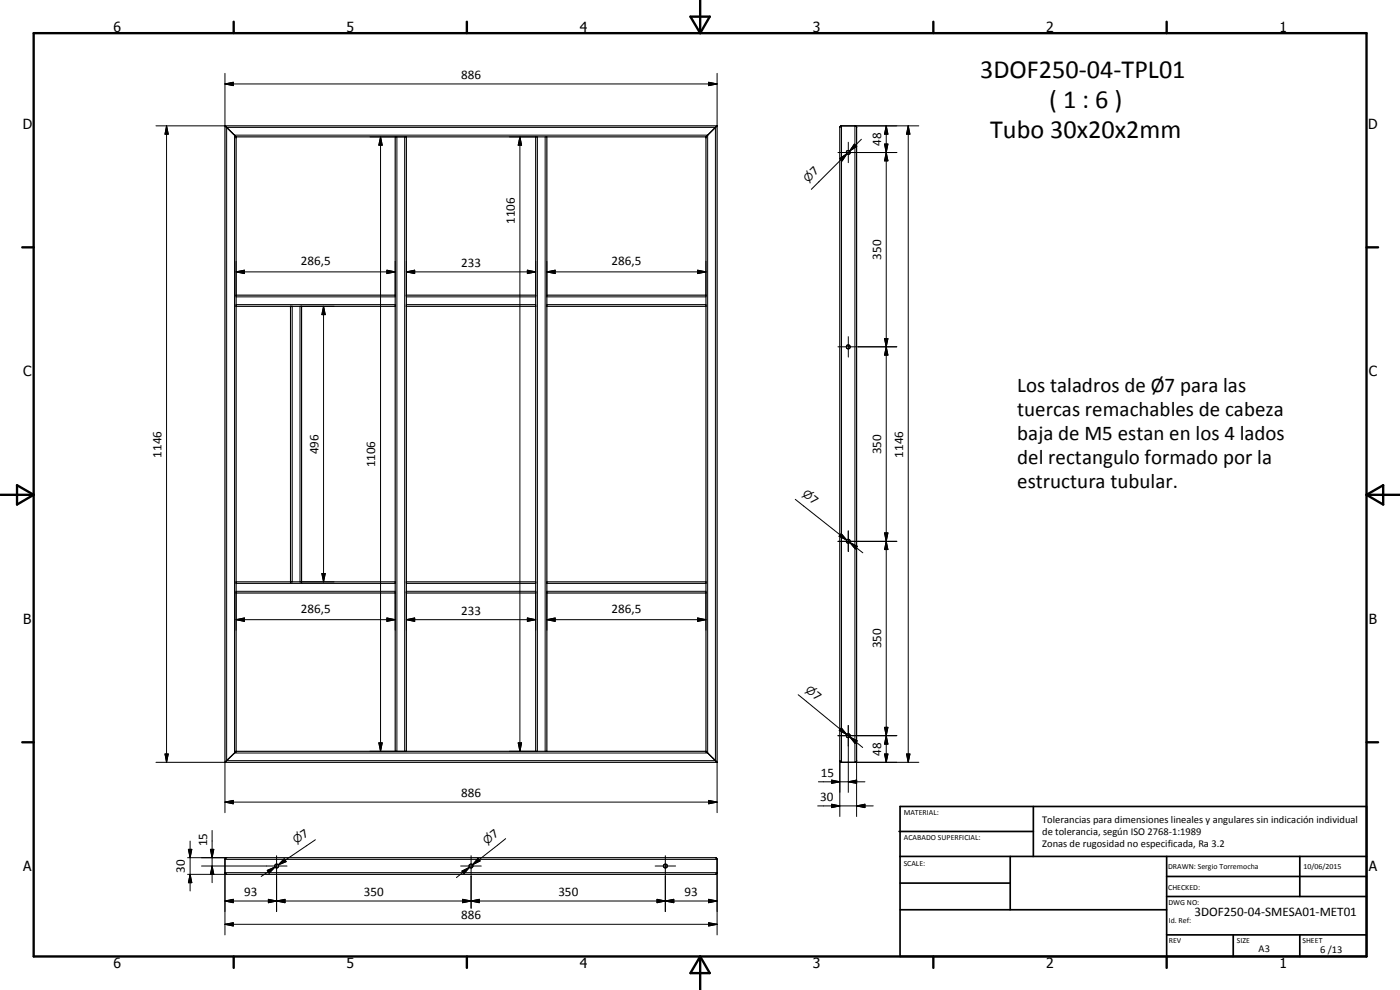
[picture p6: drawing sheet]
<svg xmlns="http://www.w3.org/2000/svg" width="420mm" height="297mm" viewBox="0 0 420 297" stroke-linecap="round" stroke-linejoin="round" font-family="sans-serif">
<g fill="none" stroke="#000" stroke-width=".35">
<path d="M67.5 37.8h147.7M67.5 37.8v190.9M67.6 37.8l3.2 3.2M215.2 37.8l-3.3 3.3M215.2 37.8v190.9M252.1 38l.3-.2h4.3l.4 .3v190.2l-.4 .4h-4.3l-.4-.5zM70.8 41l.1 .1M70.9 41.1h141M70.9 41.1v184.3M118.6 41.1v184.3M122 41.1v184.3M160.8 41.1v184.3"/>
<path d="M164.1 41.1v184.3M211.9 41.1v184.3M70.9 91.9h47.7M70.9 88.6h47.7M87.2 91.9v82.7M90.5 91.9v82.7M122 91.9h38.8M122 88.6h38.8M164.1 91.9h47.8M164.1 88.6h47.8M70.9 174.6h47.7M70.9 177.9h47.7"/>
<path d="M122 174.6h38.8M122 177.9h38.8M164.1 174.6h47.8M164.1 177.9h47.8M67.5 228.7h147.7M70.8 225.5l-3.2 3.2M70.9 225.4l-.1 .1M70.9 225.4h141M211.9 225.4l3.3 3.3M67.7 257.5l147.1-.2 .4 .6v3.9l-.5 .5h-146.7l-.5-.5v-3.9z"/>
<circle cx="254.6" cy="45.7" r=".59"/>
<circle cx="254.6" cy="104.1" r=".61"/>
<circle cx="254.6" cy="162.4" r=".6"/>
<circle cx="254.6" cy="220.8" r=".6"/>
<circle cx="83" cy="259.8" r=".59"/>
<circle cx="141.4" cy="259.8" r=".59"/>
<circle cx="199.7" cy="259.8" r=".58"/>
</g>
<g fill="#000">
<circle cx="70.9" cy="41.1" r=".18"/>
<circle cx="211.9" cy="41.1" r=".18"/>
<circle cx="87.2" cy="91.9" r=".18"/>
<circle cx="90.5" cy="91.9" r=".18"/>
<circle cx="87.2" cy="174.6" r=".18"/>
<circle cx="90.5" cy="174.6" r=".18"/>
<circle cx="70.9" cy="225.4" r=".18"/>
<circle cx="211.9" cy="225.4" r=".18"/>
</g>
<g fill="none" stroke="#000" stroke-width=".3">
<path d="M50 37.8l.5 2.5h-1zM50 37.8v190.9M67.5 25.2l2.5-.5v1zM67.5 25.2h147.7M67.5 22v15.8h-20.7M68 38.2h146.7v190h-146.7zM212.7 24.7l2.5 .5-2.5 .5zM215.2 22v15.8M252.5 37.8v190.9M266 37.8l.5 2.5h-1zM266 37.8v190.9M272.6 37.8l.5 2.5h-1z"/>
<path d="M272.6 37.8v190.9M275.7 37.8h-19.1v190.9h19.1M70.4 40.6h142v185.3h-142zM111 41.1h11M114.2 41.1l.5 2.5h-1zM114.2 41.1v184.3M119.1 41.1v184.3M121.4 41.1v184.3M152.9 41.1h7.9M156 41.1l.5 2.5h-1zM156 41.1v184.3M161.3 41.1v184.3"/>
<path d="M163.6 41.1v184.3M251.5 45.8h17.6M252 47.5l2.2-1.4-1.4 2.2zM254.2 46.1l-10.7 10.7M254.6 42.7v6.1M256.4 43.2l.7 .7-2.1 1.4zM258.5 41.8l-3.5 3.5M265.5 43.2h1l-.5 2.6zM265.5 43.2h1l-1 5.1h1zM266 45.8l.5 2.5h-1zM70.9 78.4v10.2M118.6 78.4v10.2"/>
<path d="M122 78.4v10.2M160.8 78.4v10.2M164.1 78.4v10.2M211.9 78.4v10.2M70.9 81.6l2.5-.5v1zM70.9 91.4h47.7M70.9 89.1h47.7M70.9 81.6h47.7M87.7 91.9v82.7M90 91.9v82.7M90.5 91.9h9.8M97.1 91.9l.5 2.5h-1z"/>
<path d="M97.1 91.9v82.7M116.1 81.1l2.5 .5-2.5 .5zM122 81.6l2.4-.5v1zM122 91.4h38.8M122 89.1h38.8M122 81.6h38.8M158.3 81.1l2.5 .5-2.5 .5zM164.1 81.6l2.5-.5v1zM164.1 91.4h47.8M164.1 89.1h47.8M164.1 81.6h47.8M209.4 81.1l2.5 .5-2.5 .5z"/>
<path d="M251.5 104.1h17.6M254.6 101v6.1M265.5 101.6h1l-.5 2.5zM266 104.1l.5 2.5h-1zM238.7 149.8l15.4 12.3M254.6 159.3v6.2M265.5 159.9h1l-.5 2.5zM70.9 175h47.7M70.9 177.4h47.7M70.9 177.9v11.2M90.5 174.6h9.8M96.6 172.1h1l-.5 2.5z"/>
<path d="M118.6 177.9v11.2M122 175h38.8M164.1 175h47.8M164.1 177.4h47.8M164.1 177.9v11.2M211.9 177.9v11.2M251.5 162.4h17.6M252.2 160.5l1.9 1.6M252.5 160.1l1.6 2-2.3-1.2zM255 162.8l2.3 1.1-.6 .8zM255 162.8l3.9 3.1M266 162.4l.5 2.5h-1z"/>
<path d="M70.9 185.9l2.5-.5v1zM70.9 185.9h47.7M116.1 185.4l2.5 .5-2.5 .5zM122 185.9l2.4-.5v1zM122 189.1v-11.7h38.8v11.7M122 185.9h38.8M158.3 185.4l2.5 .5-2.5 .5zM164.1 185.9l2.5-.5v1zM164.1 185.9h47.8M209.4 185.4l2.5 .5-2.5 .5zM239.6 208.4l14.5 12M252.2 218.8l1.9 1.6"/>
<path d="M252.5 218.4l1.6 2-2.2-1.2zM254.6 217.7v20M265.5 218.2h1l-.5 2.5zM265.5 218.2l1 5.1h-1l1-5.1zM46.8 228.7h20.7v15.1M49.5 226.2h1l-.5 2.5zM111 225.4h11M113.7 222.9h1l-.5 2.5zM152.9 225.4h7.9M155.5 222.9h1l-.5 2.5zM215.2 228.7v15.1M245.6 234.6h14"/>
<path d="M249.6 234.1l2.4 .5-2.4 .4zM251.5 220.7h17.6M252 228.2v16.8M254.6 234.6l2.5-.5v.9zM255 221.1l2.2 1.2-.6 .8zM255 221.1l3.9 3.2M257.1 228.2v16.8M257.1 234.1l-2.5 .5 2.5 .4M265.5 226.2h1l-.5 2.5zM266 220.7l.5 2.6h-1zM272.1 226.2h1l-.5 2.5zM56.3 257.3h11.7"/>
<path d="M56.5 254.8h1.1l-.5 2.5zM57.1 252.3v15M60.5 259.8h25.6M63.1 254.8h1.1l-.5 2.5zM63.7 259.8l.5 2.5h-1.1zM63.7 249.2v15.6M67.5 240.7l2.5-.5v1zM67.5 257.9h147.7M67.5 240.7h147.7M83 256.8v16.7M85.3 257.7l.6 .8-2.4 1zM94.6 252l-11.1 7.5"/>
<path d="M138.2 259.8h6.2M141.4 256.8v15.7M143.5 257.6l.6 .7-2.3 1.2zM143.8 257.9l-2 1.6M151.8 251.6l-10 7.9M196.6 259.8h6.2M199.7 256.8v16.7M212.7 240.2l2.5 .5-2.5 .5zM245.4 241.8h16.7M249.6 241.3l2.4 .5-2.4 .5zM257.1 241.8l2.5-.5v1zM56.3 262.3h11.7"/>
<path d="M57.1 262.3l.5 2.5h-1.1zM63.1 262.3l.6-2.5 .5 2.5M67.5 270.3l2.5-.5v1zM67.5 277.3l2.5-.4v.9zM67.5 270.3h147.7M67.5 277.3h147.7M80.2 261.2l2.3-1.1-1.7 1.9zM80.5 269.8l2.5 .5-2.5 .5zM82.5 260.1l-4.1 2.9M83 270.3l2.5-.5v1zM138.6 261.4l2.3-1.2-1.6 1.9zM138.8 269.8l2.6 .5-2.6 .5z"/>
<path d="M140.9 260.2l-3.9 3.1M141.4 270.3l2.4-.5v1zM197.2 269.8l2.5 .5-2.5 .5zM199.7 270.3l2.5-.5v1zM212.7 269.8l2.5 .5-2.5 .5zM212.7 276.9l2.5 .4-2.5 .5zM67.5 280.5v-18.7h147.7v18.7"/>
</g>
<g fill="none" stroke="#000" stroke-width=".71">
<path d="M10.1 9.9h400v277.1h-400zM70.1 6.5v3.4M140.1 6.5v3.4M207.2 5h5.8l-2.9 4.9zM210.1 0v9.9M280.1 6.5v3.4M350.1 6.5v3.4M6.7 74.2h3.4M410.1 74.2h3.5M.1 148.5h10M5.1 145.6l5 2.9-5 2.9zM410.1 148.5h10"/>
<path d="M410.1 148.5l5-2.9v5.8zM6.7 222.7h3.4M410.1 222.7h3.5M70.1 287v3.4M140.1 287v3.4M210.1 287v10M210.1 287l2.9 5h-5.8zM280.1 287v3.4M350.1 287v3.4"/>
</g>
<g fill="none" stroke="#000" stroke-width=".51">
<path d="M269.8 249.5h40.3M270.1 242h140v45h-140zM270.1 257h140M303.2 257v16M310.1 242v15M350.1 257v30M390.1 257v12M270.1 265h33.1M270.1 273h80M350.1 269h60M350.1 263h60M350.1 280.5h60"/>
<path d="M370.1 280.5v6.5M390.1 280.5v6.5"/>
</g>
<g fill="#000">
<path d="M67.5 25.2l2.5-.5v1zM212.7 24.7l2.5 .5-2.5 .5zM50 37.8l.5 2.5h-1zM114.2 41.1l.5 2.5h-1zM156 41.1l.5 2.5h-1zM252 47.5l2.2-1.4-1.4 2.2zM256.4 43.2l.7 .7-2.1 1.4zM265.5 43.2h1l-.5 2.6zM266 45.8l.5 2.5h-1zM266 37.8l.5 2.5h-1zM272.6 37.8l.5 2.5h-1zM70.9 81.6l2.5-.5v1z"/>
<path d="M97.1 91.9l.5 2.5h-1zM116.1 81.1l2.5 .5-2.5 .5zM122 81.6l2.4-.5v1zM158.3 81.1l2.5 .5-2.5 .5zM164.1 81.6l2.5-.5v1zM209.4 81.1l2.5 .5-2.5 .5zM265.5 101.6h1l-.5 2.5zM266 104.1l.5 2.5h-1zM265.5 159.9h1l-.5 2.5zM96.6 172.1h1l-.5 2.5zM252.5 160.1l1.6 2-2.3-1.2zM255 162.8l2.3 1.1-.6 .8z"/>
<path d="M266 162.4l.5 2.5h-1zM70.9 185.9l2.5-.5v1zM116.1 185.4l2.5 .5-2.5 .5zM122 185.9l2.4-.5v1zM158.3 185.4l2.5 .5-2.5 .5zM164.1 185.9l2.5-.5v1zM209.4 185.4l2.5 .5-2.5 .5zM252.5 218.4l1.6 2-2.2-1.2zM265.5 218.2h1l-.5 2.5zM49.5 226.2h1l-.5 2.5zM113.7 222.9h1l-.5 2.5zM155.5 222.9h1l-.5 2.5z"/>
<path d="M249.6 234.1l2.4 .5-2.4 .4zM254.6 234.6l2.5-.5v.9zM255 221.1l2.2 1.2-.6 .8zM265.5 226.2h1l-.5 2.5zM266 220.7l.5 2.6h-1zM272.1 226.2h1l-.5 2.5zM56.5 254.8h1.1l-.5 2.5zM63.1 254.8h1.1l-.5 2.5zM67.5 240.7l2.5-.5v1zM85.3 257.7l.6 .8-2.4 1zM143.5 257.6l.6 .7-2.3 1.2zM212.7 240.2l2.5 .5-2.5 .5z"/>
<path d="M249.6 241.3l2.4 .5-2.4 .5zM257.1 241.8l2.5-.5v1zM57.1 262.3l.5 2.5h-1.1zM63.7 259.8l.5 2.5h-1.1zM67.5 270.3l2.5-.5v1zM67.5 277.3l2.5-.4v.9zM80.5 269.8l2.5 .5-2.5 .5zM80.2 261.2l2.3-1.1-1.7 1.9zM83 270.3l2.5-.5v1zM138.8 269.8l2.6 .5-2.6 .5zM138.6 261.4l2.3-1.2-1.6 1.9zM141.4 270.3l2.4-.5v1z"/>
<path d="M197.2 269.8l2.5 .5-2.5 .5zM199.7 270.3l2.5-.5v1zM212.7 269.8l2.5 .5-2.5 .5zM212.7 276.9l2.5 .4-2.5 .5z"/>
</g>
<g font-size="7.9">
<text x="294.2" y="23.5">3DOF250-04-TPL01</text>
<text x="314.9" y="32.6">( 1 : 6 )</text>
<text x="297.2" y="41.5">Tubo 30x20x2mm</text>
</g>
<g font-size="6.3">
<text x="305.3" y="117.5">Los taladros de Ø7 para las</text>
<text x="305.3" y="124.7">tuercas remachables de cabeza</text>
<text x="305.3" y="131.9">baja de M5 estan en los 4 lados</text>
<text x="305.3" y="139.1">del rectangulo formado por la</text>
<text x="305.3" y="146.3">estructura tubular.</text>
</g>
<g font-size="4.2">
<text x="34" y="9.6">6</text>
<text x="104" y="9.6">5</text>
<text x="174" y="9.6">4</text>
<text x="244" y="9.6">3</text>
<text x="314" y="9.6">2</text>
<text x="384" y="9.6">1</text>
<text x="6.8" y="38.7">D</text>
<text x="410.6" y="38.7">D</text>
<text x="7" y="112.9">C</text>
<text x="410.8" y="112.9">C</text>
<text x="7" y="187.1">B</text>
<text x="410.8" y="187.1">B</text>
<text x="7" y="261.4">A</text>
<text x="410.8" y="261.4">A</text>
<text x="34" y="290.4">6</text>
<text x="104" y="290.4">5</text>
<text x="174" y="290.4">4</text>
<text x="244" y="290.4">3</text>
<text x="314" y="290.4">2</text>
<text x="384" y="290.4">1</text>
</g>
<g font-size="3.9">
<text x="138.4" y="23.7">886</text>
<text x="264.4" y="43.8" transform="rotate(-90 264.4 43.8)">48</text>
<text x="244.5" y="52.8" transform="rotate(-45 244.5 52.8)">7</text>
<text x="154.5" y="67.2" transform="rotate(-90 154.5 67.2)">1106</text>
<text x="264.4" y="77.9" transform="rotate(-90 264.4 77.9)">350</text>
<text x="90.3" y="79.5">286,5</text>
<text x="138.4" y="80.1">233</text>
<text x="183.5" y="79.5">286,5</text>
<text x="48.5" y="137.3" transform="rotate(-90 48.5 137.3)">1146</text>
<text x="95.6" y="136.3" transform="rotate(-90 95.6 136.3)">496</text>
<text x="264.4" y="136.3" transform="rotate(-90 264.4 136.3)">350</text>
<text x="271" y="137.3" transform="rotate(-90 271 137.3)">1146</text>
<text x="112.6" y="140.3" transform="rotate(-90 112.6 140.3)">1106</text>
<text x="242.8" y="150.4" transform="rotate(38 242.8 150.4)">7</text>
<text x="90.3" y="183.9">286,5</text>
<text x="138.4" y="184.4">233</text>
<text x="183.5" y="183.9">286,5</text>
<text x="264.4" y="194.6" transform="rotate(-90 264.4 194.6)">350</text>
<text x="243.7" y="209" transform="rotate(39 243.7 209)">7</text>
<text x="264.4" y="226.7" transform="rotate(-90 264.4 226.7)">48</text>
<text x="246.4" y="233">15</text>
<text x="138.4" y="239.1">886</text>
<text x="246.2" y="240.3">30</text>
<text x="91.2" y="251.8" transform="rotate(-34 91.2 251.8)">7</text>
<text x="148.3" y="251.7" transform="rotate(-38 148.3 251.7)">7</text>
<text x="62.1" y="253.9" transform="rotate(-90 62.1 253.9)">15</text>
<text x="55.5" y="261.9" transform="rotate(-90 55.5 261.9)">30</text>
<text x="73.3" y="268.8">93</text>
<text x="109.2" y="268.8">350</text>
<text x="167.6" y="268.8">350</text>
<text x="205.5" y="268.8">93</text>
<text x="138.4" y="275.8">886</text>
<text x="358.5" y="275">3DOF250-04-SMESA01-MET01</text>
</g>
<g font-size="3.3">
<text x="242.5" y="54.8" transform="rotate(-45 242.5 54.8)">n</text>
<text x="240.6" y="148.6" transform="rotate(38 240.6 148.6)">n</text>
<text x="241.5" y="207.3" transform="rotate(39 241.5 207.3)">n</text>
<text x="88.8" y="253.3" transform="rotate(-34 88.8 253.3)">n</text>
<text x="146.1" y="253.4" transform="rotate(-38 146.1 253.4)">n</text>
</g>
<g font-size="3.1">
<text x="312.7" y="246.8">Tolerancias para dimensiones lineales y angulares sin indicación individual</text>
<text x="312.7" y="250.4">de tolerancia, según ISO 2768-1:1989</text>
<text x="312.7" y="254">Zonas de rugosidad no especificada, Ra 3.2</text>
<text x="377.7" y="285.6">A3</text>
<text x="396.2" y="285.9">6 /13</text>
</g>
<g font-size="2.4">
<text x="271.2" y="244.4">MATERIAL:</text>
<text x="271.3" y="252">ACABADO SUPERFICIAL:</text>
<text x="271.2" y="259.7">SCALE:</text>
<text x="350.6" y="260.8">DRAWN: Sergio Torremocha</text>
<text x="391.2" y="260.6">10/06/2015</text>
<text x="350.6" y="267">CHECKED:</text>
<text x="350.6" y="271.4">DWG NO:</text>
<text x="350.8" y="276.9">Id. Ref:</text>
<text x="350.8" y="282.8">REV</text>
<text x="371.2" y="282.9">SIZE</text>
<text x="390.9" y="282.9">SHEET</text>
</g>
</svg>
